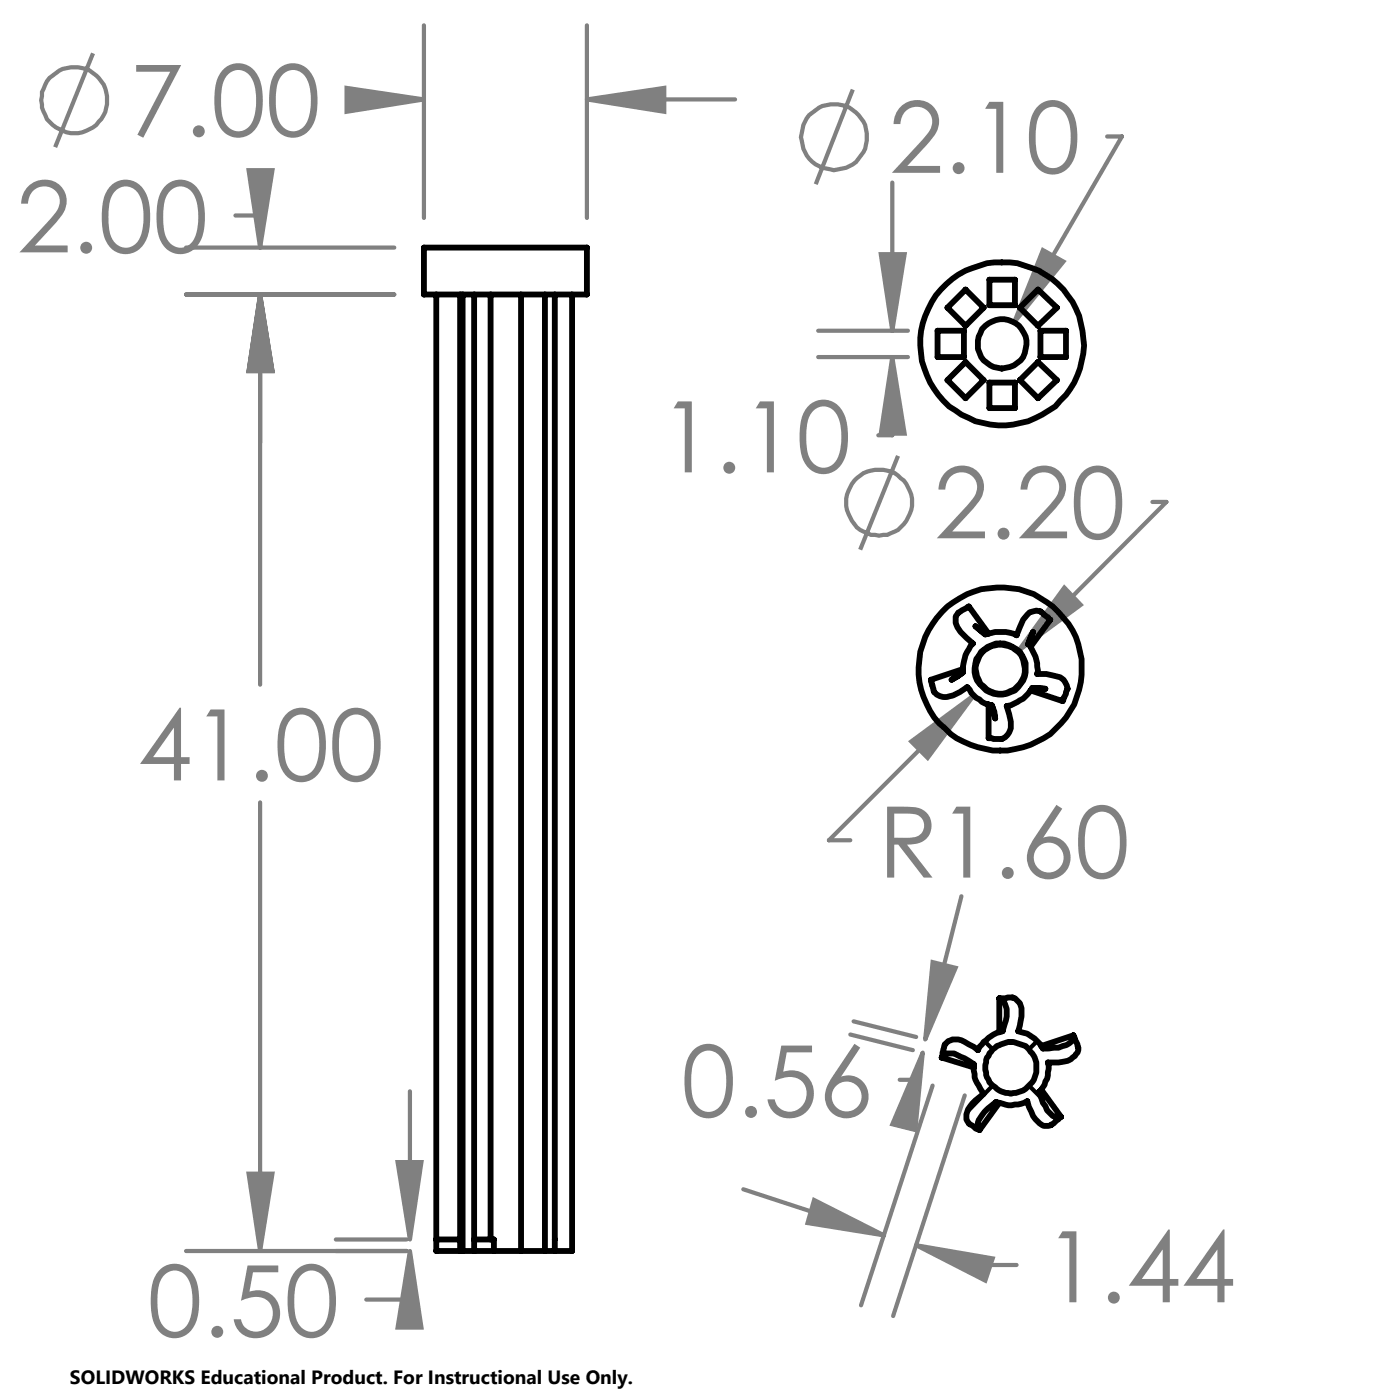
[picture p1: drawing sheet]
<svg xmlns="http://www.w3.org/2000/svg" width="60mm" height="60mm" viewBox="0 0 60 60" stroke-linecap="round" stroke-linejoin="round" font-family="sans-serif">
<g fill="none" stroke="#808080" stroke-width=".18">
<path d="M4 2.3l-1.6 4M8 12.6h8.9M8 10.6h8.9M10.1 9.2h1v1.4M10.7 7.3h1l-.6 3.3zM11.1 12.6l.6 3.3h-1zM11.1 12.6v16.7M14.9 3.8l3.3 .5-3.3 .5zM14.9 4.3h3.3M18.2 1.1v8.2M25.2 4.3l3.3-.5v1zM25.2 1.1v8.2"/>
<path d="M25.2 4.3h6.3M35.1 14.2h3.8M35.1 15.3h3.8M36.5 3.8l-1.5 4.1M37.7 10.9h1.1l-.6 3.3zM38.2 15.3v3.4h-.6M38.2 7.8v6.4M38.2 15.3l.6 3.3h-1.1zM38.5 19.5l-1.6 4.1M44.7 10.7l.9 .5-2.1 2.6zM47.4 5.8h.7l-4.6 8M11.1 34.4v19.2"/>
<path d="M39.1 31.8l2.6-2-1.9 2.7zM41.2 38.4l-1.5 6.1M41.7 29.8l-6.2 6.2h.9M45.6 25.2l.7 .7-2.7 2zM49.4 21.5h.6l-6.4 6.4M8 53.6h9.4M10.7 50.3h1l-.6 3.3zM14.4 53.1h3M17 49.8h1.1l-.5 3.3zM17.6 53.6l.5 3.3h-1.1zM17.6 53.6v2.1h-1.9M17.6 46.8v6.3"/>
<path d="M31.9 51l6 1.9M34.9 51.4l3 1.5-3.3-.5zM36.4 44.3l2.7 .7M36.6 43.8l2.7 .6M39.3 53.4l3.2 .5-.3 1zM39.3 53.4l2.6 .8h1.7M39.5 45.1l-.3 3.3-1-.2zM39.5 45.1l-.3 1.2h-.6M40 41.2l1 .3-1.3 3zM40 46.5l-3.1 9.4M41.3 46.9l-3 9.5"/>
<circle cx="3.2" cy="4.3" r="1.41"/>
<circle cx="35.7" cy="5.9" r="1.41"/>
<circle cx="37.7" cy="21.5" r="1.42"/>
</g>
<path d="M10.7 50.3h1l-.6 3.3zM11.1 12.6l.6 3.3h-1zM10.7 7.3h1l-.6 3.3zM11.1 12.6l.6 3.3h-1zM17.6 53.6l.5 3.3h-1.1zM17 49.8h1.1l-.5 3.3zM14.9 3.8l3.3 .5-3.3 .5zM25.2 4.3l3.3-.5v1zM44.7 10.7l-1.2 3.1 2.1-2.6zM37.7 10.9h1.1l-.6 3.3zM38.2 15.3l.6 3.3h-1.1zM45.6 25.2l-2 2.7 2.7-2zM39.1 31.8l.7 .7 1.9-2.7zM39.5 45.1l-.3 3.3-1-.2zM40 41.2l1 .3-1.3 3zM34.9 51.4l3 1.5-3.3-.5zM39.3 53.4l3.2 .5-.3 1z" fill="#808080"/>
<g fill="none" stroke="#000" stroke-width=".25">
<path d="M18.2 10.6h7v2h-7zM18.7 12.6v41h1M19.7 12.6v41M19.8 12.6v41M20.3 12.6v41M21 12.6v40.5M22.3 12.6v41M23.4 12.6v41M23.8 12.6v41h-.4M24.5 12.6v41h-.7M40.2 14.2h1.1v1.1h-1.1zM40.6 16.3l.8-.8 .8 .8-.8 .8z"/>
<path d="M41.4 12.4l.8 .8-.8 .8-.8-.8zM42.4 12h1.1v1.1h-1.1zM42.4 16.4h1.1v1.1h-1.1zM43.7 13.2l.8-.8 .8 .8-.8 .8zM43.7 16.3l.8-.8 .8 .8-.8 .8zM44.6 14.2h1.1v1.1h-1.1zM41.1 26.2l.4-.2 .9 1.2a1.76 1.76 0 0 1 1.2 0 1.35 1.35 0 0 1 .7-1 .64 .64 0 0 1 .6 .3l.1 .1-.8 1.1a1.73 1.73 0 0 1 .2 1.2h.4a.82 .82 0 0 1 .9 .5l.1 .1-.3 .5-1.3-.4a1.87 1.87 0 0 1-1.1 .7 1.28 1.28 0 0 1 .1 1.2 .91 .91 0 0 1-.8 .1v-1.4a1.6 1.6 0 0 1-.9-.8 1.36 1.36 0 0 1-1.2 .4l-.3-.1-.1-.6 1.4-.4a1.52 1.52 0 0 1 .4-1.1 1.48 1.48 0 0 1-.7-1zM41.3 28.8l-.5 .3M41.8 26.8l.4 .4M42.5 30.2l.2 .6zM44.2 29.5h.6zM44.3 27.1l-.2 .5"/>
<path d="M18.7 53.1h1M19.7 53.6h.1M19.8 53.6h.5M20.3 53.1h.9v.5M20.3 53.6h.9M21.2 53.6h1.1M22.3 53.6h1.1M40.4 45.3a.57 .57 0 0 1 .8 0l.5 .3a1.62 1.62 0 0 0 .5 1.3 1.25 1.25 0 0 0-.8 1.1l.2 .2 .4 .2M40.4 45.3l1.3 .4M42.8 42.8h.2a.57 .57 0 0 1 .7 .1 .57 .57 0 0 1 .1 .7l-.2 .6a1.54 1.54 0 0 1 1.1 .7 1.48 1.48 0 0 0 1.3-.4v-.1M42.8 42.8a.94 .94 0 0 1 .1 1.4l-.5 .3-.5 .5a1.2 1.2 0 0 0-1.2-.4 .9 .9 0 0 0-.3 .7M42.8 47.3l-.8 1.1"/>
<path d="M42.8 42.8v1.4M44.6 46.7l.9 1.2M45.5 47.9l-.2 .1a.56 .56 0 0 1-.6 .2 .56 .56 0 0 1-.4-.4l-.3-.6-.1 .1a1.52 1.52 0 0 1-1.2-.1 1.14 1.14 0 0 0-.8 1.2h.1M46 44.4l.1 .2a.52 .52 0 0 1 .1 .5 .52 .52 0 0 1-.4 .4h-.9a1.36 1.36 0 0 1-.4 1.3 1.4 1.4 0 0 0 .8 1.1h.2M46 44.4l-1.4 .4"/>
<circle cx="42.9" cy="14.7" r="1.06"/>
<circle cx="43" cy="14.7" r="3.5"/>
<circle cx="42.9" cy="28.7" r="1.06"/>
<circle cx="42.9" cy="28.7" r="1.09"/>
<circle cx="42.9" cy="28.7" r="3.5"/>
<circle cx="43.3" cy="45.8" r="1.11"/>
</g>
<path d="M42.2 44.6l.3 .4M42.5 46.5l-1 1.2M44.1 46.5l.5 .6M44.4 44.6l-.3 .4M45.4 47.9h.1" fill="none" stroke="#000" stroke-width=".18"/>
<g font-size="4.2" fill="#808080">
<text x="5.5" y="5.8">7.00</text>
<text x=".7" y="10.8">2.00</text>
<text x="38.1" y="7.4">2.10</text>
<text x="28.3" y="20.2">1.10</text>
<text x="40" y="23.1">2.20</text>
<text x="5.9" y="33.4">41.00</text>
<text x="37.6" y="37.6">R1.60</text>
<text x="29.2" y="47.9">0.56</text>
<text x="6.3" y="57.3">0.50</text>
<text x="44.7" y="55.8">1.44</text>
</g>
<text font-size=".8" x="3" y="59.3">SOLIDWORKS Educational Product. For Instructional Use Only.</text>
</svg>
